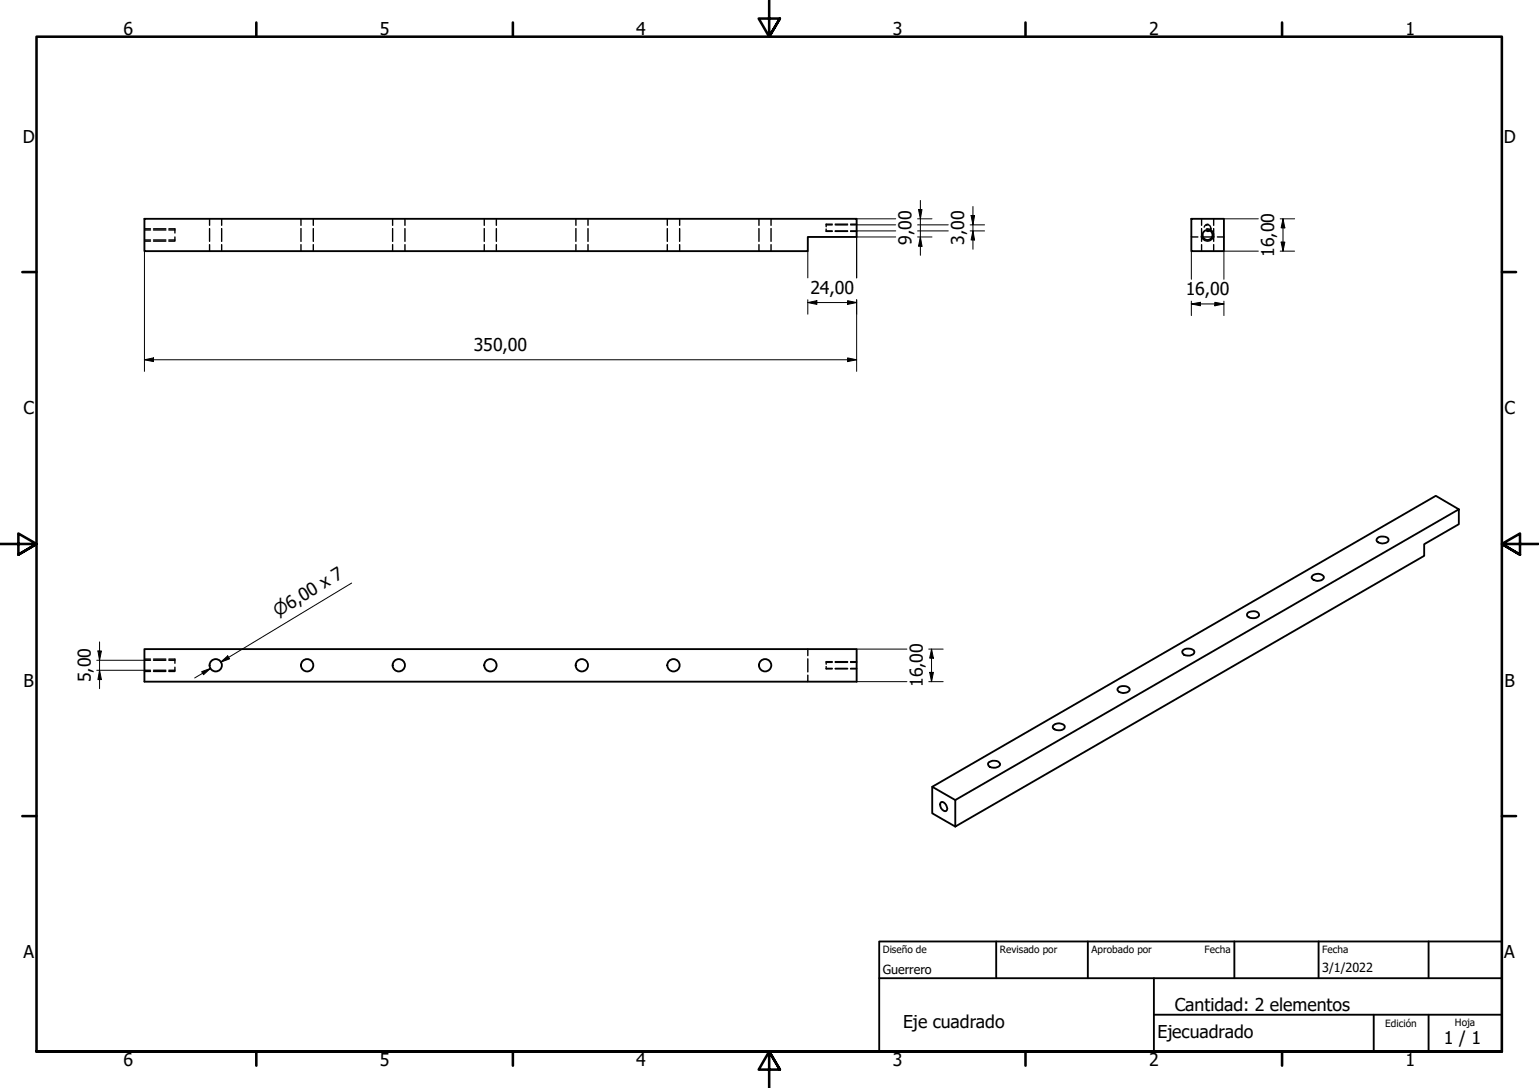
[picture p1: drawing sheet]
<svg xmlns="http://www.w3.org/2000/svg" width="420mm" height="297mm" viewBox="0 0 420 297" stroke-linecap="round" stroke-linejoin="round" font-family="sans-serif">
<!-- layer: Oculto (ISO) -->
<g fill="none" stroke="#000" stroke-width=".38">
<path d="M57.2 59.7v1.8M60.5 59.7v1.8M82.2 59.7v1.8M85.5 59.7v1.8M107.2 59.7v1.8M110.6 59.7v1.8M132.2 59.7v1.8M135.5 59.7v1.8M157.2 59.7v1.8M160.5 59.7v1.8M182.2 59.7v1.8M185.5 59.7v1.8"/>
<path d="M207.2 59.7v1.8M210.5 59.7v1.8M328 59.7v1.8M331.3 59.7v1.8M39.4 62.8h1.7M39.4 65.5h1.7M39.4 62.5h1.7M39.4 65.8h1.7M41.9 62.8h3.4M41.9 65.5h3.4M41.9 62.5h3.4M41.9 65.8h3.4"/>
<path d="M46.1 62.8h1.7M46.1 65.5h1.7M46.1 62.5h1.7v1.1M47.8 64.7v1.1h-1.7M57.2 62.4v3.5M57.2 66.8v1.8M60.5 62.4v3.5M60.5 66.8v1.8M82.2 62.4v3.5M82.2 66.8v1.8M85.5 62.4v3.5M85.5 66.8v1.8"/>
<path d="M107.2 62.4v3.5M107.2 66.8v1.8M110.6 62.4v3.5M110.6 66.8v1.8M132.2 62.4v3.5M132.2 66.8v1.8M135.5 62.4v3.5M135.5 66.8v1.8M157.2 62.4v3.5M157.2 66.8v1.8M160.5 62.4v3.5M160.5 66.8v1.8"/>
<path d="M182.2 62.4v3.5M182.2 66.8v1.8M185.5 62.4v3.5M185.5 66.8v1.8M207.2 62.4v3.5M207.2 66.8v1.8M210.5 62.4v3.5M210.5 66.8v1.8M225.6 63h1.6M225.6 61.4h1.6M225.6 62.5v.7h1.6M227.2 61.2h-1.6v.7"/>
<path d="M228 63h3.4M228 61.4h3.4M228 63.2h3.4M228 61.2h3.4M232.2 63h1.7M232.2 61.4h1.7M232.2 63.2h1.7M232.2 61.2h1.7M325.2 64.7h1.8M327.9 64.7h3.6M328 62.4v3.5M328 66.8v1.8"/>
<path d="M329.3 61.5a.81 .81 0 0 1 1.2 .7 .81 .81 0 0 1-1.2 .7M329.9 61.3a.92 .92 0 0 0-1.2 .7M330.6 62.3a.92 .92 0 0 1-1.1 .9M331.3 62.4v3.5M331.3 66.8v1.8M332.4 64.7h1.7M39.4 179.9h1.7M41.9 179.9h3.4M46.1 179.9h1.7v1.2M220.5 177.2v1.8M220.5 179.9v3.5M39.4 180.3h1.7"/>
<path d="M39.4 183h1.7M39.4 183.3h1.7M41.9 180.3h3.4M41.9 183h3.4M41.9 183.3h3.4M46.1 180.3h1.7M46.1 183h1.7M47.8 182.2v1.1h-1.7M220.5 184.3v1.8M225.6 182v.6h1.6M225.6 182.5h1.6M225.6 180.8h1.6"/>
<path d="M227.2 180.6h-1.6v.7M228 182.5h3.4M228 180.8h3.4M228 182.6h3.4M228 180.6h3.4M232.2 182.5h1.7M232.2 180.8h1.7M232.2 182.6h1.7M232.2 180.6h1.7"/>
</g>
<!-- layer: Visible (ISO) -->
<g fill="none" stroke="#000" stroke-width=".51">
<path d="M39.4 59.7h194.5v5h-13.4v3.9h-181.1zM325.2 59.7h8.9v8.9h-8.9zM398.3 139.1l-6.3-3.7-137.5 79.4v7.2l6.3 3.7 128-73.9v-3.2l9.5-5.5v-4l-137.5 79.3v7.3M358.4 157.1a2.12 2.12 0 0 1 3 .4 1.94 1.94 0 0 1-3.3 .2zM376.1 146.9a2.21 2.21 0 0 1 3 .4 1.8 1.8 0 0 1-2.9 .8l-.4-.6zM39.4 177.2h194.5v8.9h-194.5zM323 177.5a2.61 2.61 0 0 1 2.9 .1 1.2 1.2 0 0 1-.3 1.2 1.2 1.2 0 0 1-1.3 .2 1.24 1.24 0 0 1-1.5-1.2zM340.7 167.2l.4-.1a1.9 1.9 0 0 1 2.6 .7 1.66 1.66 0 0 1-2.3 .9 .87 .87 0 0 1-.9-1.1zM287.5 198.2a2.05 2.05 0 0 1 3.2 .2 1.66 1.66 0 0 1-2.3 .9 .87 .87 0 0 1-.9-1.1zM305.4 187.7a2.28 2.28 0 0 1 3 .4 1.8 1.8 0 0 1-2.8 .8l-.5-.6zM254.5 214.8l6.3 3.6M256.9 219a1.62 1.62 0 0 1 1.4 2.4 1.59 1.59 0 0 1-1.4-2.4z"/>
<path d="M270 208.1a2.21 2.21 0 0 1 3 .5 1.87 1.87 0 0 1-3.3 .1z"/>
<circle cx="329.7" cy="64.2" r="1.37"/>
<circle cx="58.9" cy="181.6" r="1.68"/>
<circle cx="83.9" cy="181.6" r="1.68"/>
<circle cx="108.9" cy="181.6" r="1.68"/>
<circle cx="133.9" cy="181.6" r="1.68"/>
<circle cx="158.8" cy="181.6" r="1.68"/>
<circle cx="183.9" cy="181.6" r="1.68"/>
<circle cx="208.9" cy="181.6" r="1.68"/>
</g>
<!-- layer: Visible fina (ISO) -->
<path d="M329.4 62.5a1.68 1.68 0 0 1 1.9 1.4 1.68 1.68 0 0 1-1.3 1.9 1.68 1.68 0 0 1-2-1.4" fill="none" stroke="#000" stroke-width=".38"/>
<!-- layer: Borde (ISO) -->
<g fill="none" stroke="#000" stroke-width=".7">
<path d="M70 6.1v3.9M140 6.1v3.9M210 0v10l-2.9-4.9h5.8l-2.9 4.9 2.9-4.9M280 6.1v3.9M350 6.1v3.9M6.1 74.3h3.9M410 74.3h3.9M0 148.5h10l-5-2.8v5.7l5-2.9-5 2.9M420 148.5h-10l5-2.8v5.7l-5-2.9 5 2.9M6.1 222.8h3.9M410 222.8h3.9M10 287.1v-277.1h400v277.1h-400h400"/>
<path d="M70 287.1v3.8M140 287.1v3.8M212.9 292l-2.9-4.9 2.9 4.9h-5.8l2.9-4.9v9.9M280 287.1v3.8M350 287.1v3.8"/>
</g>
<path d="M240 257h170v30.1h-170zM272 257v10.1M297 257v10.1M337 257v10.1M360 257v10.1M390 257v10.1M240 267.1h170M315 277h95M315 267.1v20M375 277v10.1M390 277v10.1" fill="none" stroke="#000" stroke-width=".51"/>
<!-- layer: Cota (ISO) -->
<g fill="none" stroke="#000" stroke-width=".27">
<path d="M233.9 59.7h10.6M250.5 59.7h3.9M250.8 57.2h.9l-.4 2.5zM251.3 54.7v15M265.1 58.9h1l-.5 2.5zM265.6 56.4v11.7M334.1 59.7h9.4M349.5 59.7h3.9M350.3 59.7l.5 2.5h-1zM350.3 59.7v8.9M39.4 68.6v32.8M220.5 68.6v7.3"/>
<path d="M233.9 63h10.6M233.9 61.4h10.6M244.5 64.7h-10.6v11.2M250.5 64.7h3.9M250.5 63h8.4M250.5 61.4h8.4M251.3 64.7l.4 2.5h-.9zM264.9 63h3.9M264.9 61.4h3.9M265.6 63l.5 2.5h-1zM325.2 68.6v7.6M343.5 68.6h-9.4v7.6"/>
<path d="M349.5 68.6h3.9M349.8 66.1h1l-.5 2.5zM39.4 98.2l2.5-.5v1zM39.4 98.2h194.5M220.5 82.6l2.5-.5v1zM220.5 82.6h13.4M220.5 81.8v4M231.4 97.7l2.5 .5-2.5 .5zM231.4 82.1l2.5 .5-2.5 .5zM233.9 81.8v19.6M325.2 83l2.5-.5v1zM325.2 83h8.9"/>
<path d="M325.2 82.2v4M331.7 82.5l2.4 .5-2.4 .5zM334.1 82.2v4M96 159.2l-35.7 21.6 2.1-1.3M26.7 177.7h1l-.5 2.6zM27.2 175.2v12.8M233.9 177.2h13.7M253.6 177.2h3.9M254.3 177.2l.5 2.5h-1zM254.3 177.2v8.9M26.4 183h13M26.4 180.3h13"/>
<path d="M27.2 183l.5 2.5h-1zM55.1 183.4l2.4-.9-1.9 1.7zM57.5 182.5l-4.4 2.6M60.3 180.8l1.9-1.7 .5 .8zM233.9 186.1h13.7M253.6 186.1h3.9M253.8 183.6h1l-.5 2.5z"/>
</g>
<g fill="#000">
<path d="M250.8 57.2h.9l-.4 2.5z" fill-rule="evenodd"/>
<path d="M265.1 58.9h1l-.5 2.5z" fill-rule="evenodd"/>
<path d="M251.3 64.7l.4 2.5h-.9z" fill-rule="evenodd"/>
<path d="M265.6 63l.5 2.5h-1z" fill-rule="evenodd"/>
<path d="M349.8 66.1h1l-.5 2.5z" fill-rule="evenodd"/>
<path d="M350.3 59.7l.5 2.5h-1z" fill-rule="evenodd"/>
<path d="M39.4 98.2l2.5-.5v1z" fill-rule="evenodd"/>
<path d="M220.5 82.6l2.5-.5v1z" fill-rule="evenodd"/>
<path d="M231.4 97.7l2.5 .5-2.5 .5z" fill-rule="evenodd"/>
<path d="M231.4 82.1l2.5 .5-2.5 .5z" fill-rule="evenodd"/>
<path d="M325.2 83l2.5-.5v1z" fill-rule="evenodd"/>
<path d="M331.7 82.5l2.4 .5-2.4 .5z" fill-rule="evenodd"/>
<path d="M26.7 177.7h1l-.5 2.6z" fill-rule="evenodd"/>
<path d="M60.3 180.8l1.9-1.7 .5 .8z" fill-rule="evenodd"/>
<path d="M254.3 177.2l.5 2.5h-1z" fill-rule="evenodd"/>
<path d="M27.2 183l.5 2.5h-1z" fill-rule="evenodd"/>
<path d="M55.1 183.4l2.4-.9-1.9 1.7z" fill-rule="evenodd"/>
<path d="M253.8 183.6h1l-.5 2.5z" fill-rule="evenodd"/>
</g>
<g font-size="4.8">
<text x="33.7" y="9.6">6</text>
<text x="103.7" y="9.6">5</text>
<text x="173.7" y="9.6">4</text>
<text x="243.7" y="9.6">3</text>
<text x="313.7" y="9.6">2</text>
<text x="383.7" y="9.6">1</text>
<text x="6.2" y="38.9">D</text>
<text x="410.5" y="38.9">D</text>
<text x="248.9" y="66.9" transform="rotate(-90 248.9 66.9)">9,00</text>
<text x="263.2" y="66.9" transform="rotate(-90 263.2 66.9)">3,00</text>
<text x="347.9" y="70.2" transform="rotate(-90 347.9 70.2)">16,00</text>
<text x="221.2" y="80.2">24,00</text>
<text x="323.7" y="80.6">16,00</text>
<text x="129.3" y="95.8">350,00</text>
<text x="6.4" y="113.1">C</text>
<text x="410.7" y="113.1">C</text>
<text x="6.4" y="187.4">B</text>
<text x="24.8" y="186.3" transform="rotate(-90 24.8 186.3)">5,00</text>
<text x="251.9" y="187.6" transform="rotate(-90 251.9 187.6)">16,00</text>
<text x="410.7" y="187.4">B</text>
<text x="6.4" y="261.7">A</text>
<text x="410.7" y="261.7">A</text>
<text x="246.6" y="280.6">Eje cuadrado</text>
<text x="320.7" y="276.1">Cantidad: 2 elementos</text>
<text x="316" y="283.4">Ejecuadrado</text>
<text x="394.2" y="285">1 / 1</text>
<text x="33.7" y="290.9">6</text>
<text x="103.7" y="290.9">5</text>
<text x="173.7" y="290.9">4</text>
<text x="243.7" y="290.9">3</text>
<text x="313.7" y="290.9">2</text>
<text x="383.7" y="290.9">1</text>
</g>
<text font-size="4.6" x="75.9" y="168.5" transform="rotate(-31 75.9 168.5)">⌀6,00 x 7</text>
<g font-size="3.4">
<text x="241" y="266">Guerrero</text>
<text x="361" y="265.5">3/1/2022</text>
</g>
<g font-size="2.7">
<text x="241" y="260.2">Diseño de</text>
<text x="273" y="260.1">Revisado por</text>
<text x="298" y="260.1">Aprobado por</text>
<text x="328.9" y="260.1">Fecha</text>
<text x="361" y="260.1">Fecha</text>
<text x="378.2" y="280.3">Edición</text>
<text x="397.2" y="280">Hoja</text>
</g>
</svg>
